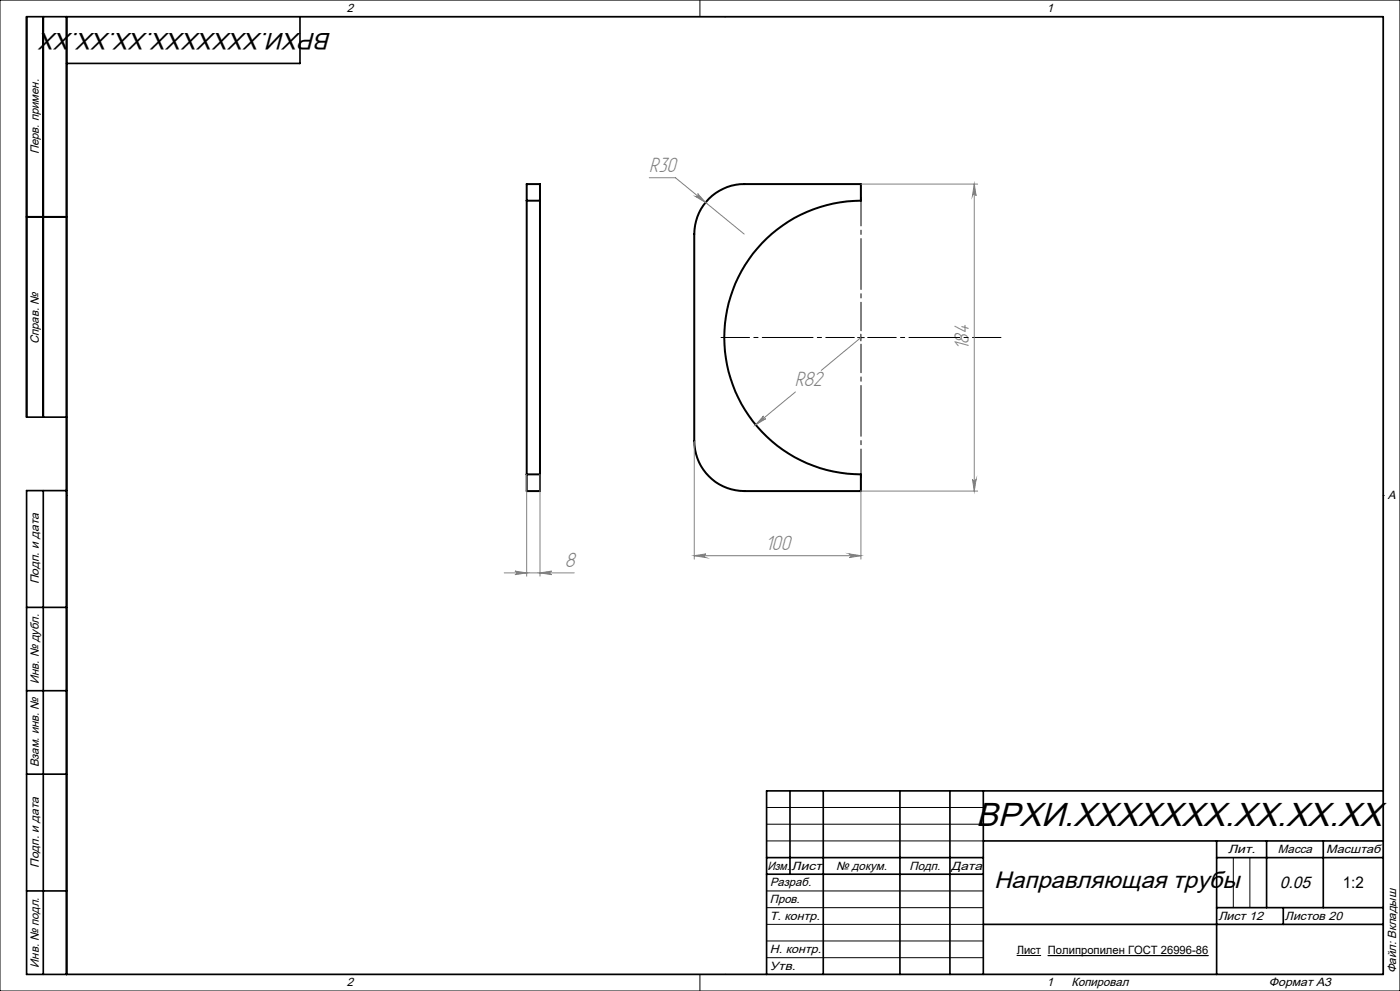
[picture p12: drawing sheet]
<svg xmlns="http://www.w3.org/2000/svg" width="420mm" height="297mm" viewBox="0 0 420 297" stroke-linecap="round" stroke-linejoin="round" font-family="sans-serif">
<path d="M212.7 59.5a15.2 15.2 0 0 1 10.6-4.3h35v4.9a41 41 0 0 0-41 41.1 41 41 0 0 0 41 41v5h-35a15.1 15.1 0 0 1-15-15.1v-61.9a15 15 0 0 1 4.4-10.7zM8 65h12M158 60.1v82.1M158 60.1v-4.9h4v4.9M158 60.1h4M162 60.1v82.1M158 142.2v5h4v-5M158 142.2h4" fill="none" stroke="#000" stroke-width=".6"/>
<g fill="none" stroke="#000" stroke-width=".3">
<path d="M0 0h420v297h-420zM20 5h395v287h-395zM210 0v5M217.5 5h.1M257.3 101.2h2M258.3 100.2v2M20 148.5h.1M415 148.5h.1M230 242h65M230 247h65M230 252h65M370 257v15"/>
<path d="M375 257v15M230 267h65M230 272h65M230 277h65M210 292v5M217.5 292h.1M230 282h65M230 287h65M305 286.4h7.3M314.4 286.4h48.1"/>
</g>
<g fill="none" stroke="#808080" stroke-width=".3">
<path d="M194.8 53.3h7.8l20.7 16.9M209.3 58l2.4 2.7-3.1-1.8a.54 .54 0 0 0 .8-.1 .54 .54 0 0 0-.1-.8zM258.3 55.2h35M292.3 55.2l.5 3.5a.55 .55 0 0 0-.5-.5 .55 .55 0 0 0-.6 .5zM292.3 55.2v92M238.6 117.5l-11.9 9.8M258.3 101.2l-11.9 9.8M208.3 132.2v35.4M229.1 124.7a.53 .53 0 0 0-.1 .7 .53 .53 0 0 0 .7 .1l-3 1.8zM158 142.2v30.5M162 142.2v30.5M291.7 143.6a.55 .55 0 0 0 .6 .6 .55 .55 0 0 0 .5-.6l-.5 3.6z"/>
<path d="M293.3 147.2h-35v20.4M151.3 171.7h21M154.5 171.2l3.5 .5-3.5 .5a.53 .53 0 0 0 .5-.5 .53 .53 0 0 0-.5-.5zM162 171.7l3.5-.5a.53 .53 0 0 0-.5 .5 .53 .53 0 0 0 .5 .5zM208.3 166.5h50M208.3 166.5l3.5-.5a.55 .55 0 0 0-.5 .6 .55 .55 0 0 0 .5 .5zM254.8 166l3.5 .5-3.5 .6a.55 .55 0 0 0 .5-.5 .55 .55 0 0 0-.5-.6z"/>
</g>
<path d="M258.3 99.1v-40M256.3 101.1h-40M258.3 103.1v40M260.3 101.1h40" fill="none" stroke="#000" stroke-width=".3" stroke-dasharray="15.2 1.3 1.3 1.3" stroke-dashoffset="6.7"/>
<g fill="none" stroke="#000" stroke-width=".5">
<path d="M13 5v120M20 5v287M90 5v14h-70M8 65h12M20 125h-12v-120h407v287h-407v-145h12M13 147v145M8 182h12M8 207h12M8 232h12M237 237v25M247 237v55M270 237v55"/>
<path d="M285 237v55M295 237v55M415 237h-185v55M230 257h65M295 252h120M365 252v40M365 257h50M380 252v20M397 252v20M8 267h12M230 262h65M295 277h120"/>
<path d="M365 272h50M385 272v5"/>
</g>
<g fill="#808080">
<path d="M229.1 124.7l-2.4 2.6 3-1.8a.53 .53 0 0 1-.7-.1 .53 .53 0 0 1 .1-.7zM208.3 166.5l3.5-.5a.55 .55 0 0 0-.5 .6 .55 .55 0 0 0 .5 .5zM254.8 166l3.5 .5-3.5 .6a.55 .55 0 0 0 .5-.5 .55 .55 0 0 0-.5-.6zM209.3 58a.54 .54 0 0 1 .1 .8 .54 .54 0 0 1-.8 .1l3.1 1.8zM154.5 171.2l3.5 .5-3.5 .5a.53 .53 0 0 0 .5-.5 .53 .53 0 0 0-.5-.5zM162 171.7l3.5-.5a.53 .53 0 0 0-.5 .5 .53 .53 0 0 0 .5 .5z"/>
<path d="M292.3 55.2l.5 3.5a.55 .55 0 0 0-.5-.5 .55 .55 0 0 0-.6 .5zM291.7 143.6a.55 .55 0 0 0 .6 .6 .55 .55 0 0 0 .5-.6l-.5 3.6z"/>
</g>
<text font-size="10" x="292.8" y="247.6">ВРХИ.XXXXXXX.XX.XX.XX</text>
<g font-size="7.1">
<text x="99.4" y="9.8" transform="rotate(-180 99.4 9.8)">ВРХИ.XXXXXXX.XX.XX.XX</text>
<text x="298.2" y="266.1">Направляющая трубы</text>
</g>
<g font-size="6.9" fill="#808080">
<text x="194.8" y="51.6">R30</text>
<text x="290.6" y="104.8" transform="rotate(-90 290.6 104.8)">184</text>
<text x="238.4" y="115.8">R82</text>
<text x="229.7" y="164.9">100</text>
<text x="169.5" y="170">8</text>
</g>
<text font-size="5" x="383.9" y="266.1">0.05</text>
<text font-size="4.8" x="402.8" y="266.1">1:2</text>
<g font-size="3.6">
<text x="104" y="3.6">2</text>
<text x="314" y="3.6">1</text>
<text x="11.6" y="46.3" transform="rotate(-90 11.6 46.3)">Перв. примен.</text>
<text x="11.6" y="103.2" transform="rotate(-90 11.6 103.2)">Справ. №</text>
<text x="416.4" y="149.6">A</text>
<text x="11.6" y="175.1" transform="rotate(-90 11.6 175.1)">Подп. и дата</text>
<text x="11.6" y="205" transform="rotate(-90 11.6 205)">Инв. № дубл.</text>
<text x="11.6" y="230" transform="rotate(-90 11.6 230)">Взам. инв. №</text>
<text x="368.4" y="255.6">Лит.</text>
<text x="383.4" y="255.6">Масса</text>
<text x="397.8" y="255.6">Масштаб</text>
<text x="11.6" y="260.1" transform="rotate(-90 11.6 260.1)">Подп. и дата</text>
<text x="230.2" y="260.6">Изм.</text>
<text x="237.5" y="260.6">Лист</text>
<text x="250.9" y="260.6">№ докум.</text>
<text x="272.9" y="260.6">Подп.</text>
<text x="285.4" y="260.6">Дата</text>
<text x="231" y="265.6">Разраб.</text>
<text x="231" y="275.6">Т. контр.</text>
<text x="231" y="270.6">Пров.</text>
<text x="365.5" y="275.6">Лист 12</text>
<text x="385.5" y="275.6">Листов 20</text>
<text x="231" y="285.6">Н. контр.</text>
<text x="11.6" y="290" transform="rotate(-90 11.6 290)">Инв. № подл.</text>
<text x="231" y="290.6">Утв.</text>
<text x="418.9" y="291.8" transform="rotate(-90 418.9 291.8)">Файл: Вкладыш</text>
<text x="104" y="295.6">2</text>
<text x="314" y="295.6">1</text>
<text x="321.5" y="295.6">Копировал</text>
<text x="380.7" y="295.6">Формат А3</text>
</g>
<text font-size="3.4" x="305" y="286">Лист Полипропилен ГОСТ 26996-86</text>
</svg>
